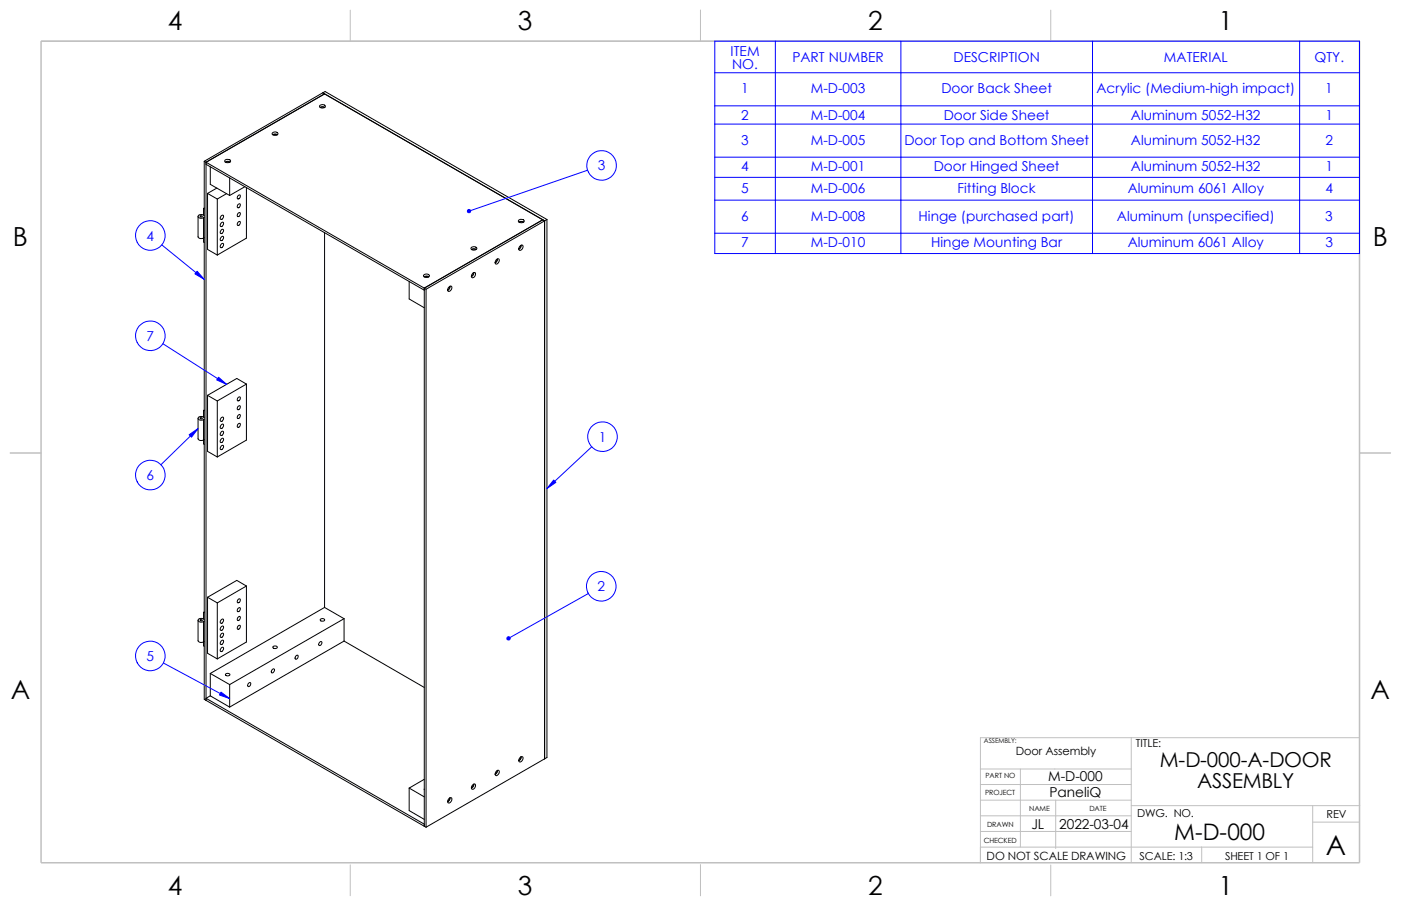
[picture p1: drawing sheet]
<svg xmlns="http://www.w3.org/2000/svg" width="432mm" height="279mm" viewBox="0 0 432 279" stroke-linecap="round" stroke-linejoin="round" font-family="sans-serif">
<g fill="none" stroke="#c0c0c0" stroke-width=".31">
<path d="M12.7 12.7h406.3M107.9 3.1v9.6M215.9 3.1v9.6M323.8 3.1v9.6M3.1 139.7h9.6M419.1 139.7h9.5M302.2 237.2h46.5M314.5 237.2v24M348.7 227.5v38.6M419 227.5h-116.8v38.6M302.2 246.8h46.5M302.2 241.9h46.5"/>
<path d="M302.2 256.4h46.5M302.2 251.6h46.5M325.4 246.8v14.9M348.7 248.5h70.4M404.6 253.5h14.4M404.6 248.5v17.6M107.9 266.7v9.5M215.9 266.7v9.5M302.2 261.2h102.4M323.8 266.7v9.6M370.4 261.2v4.9"/>
</g>
<path d="M12.7 12.7h406.3v253.4h-406.3z" fill="none" stroke="#c0c0c0" stroke-width=".47"/>
<g fill="none" stroke="#000" stroke-width=".31">
<path d="M98.6 32.5l.8-.2 .8 .3a.92 .92 0 0 1-.8 .7 .92 .92 0 0 1-.9-.6zM98.6 33.1l.8-.2 .7 .2M98.8 33.2l.6-.2 .6 .2M99.5 28.6l.5 .4-36.5 21M99.5 28.6l-36.6 21.1M99.5 28.6l68.4 39.5M99.5 28.6l.7-.4 68.4 39.5M62.9 49.7v165.9l.6 .4M62.9 49.7l.6 .3M63.5 50v166M63.5 50.7l67.3 38.8M63.5 50l67.3 38.9"/>
<path d="M64 59.6v17.3l3 1.8M64 59.6l3 1.8M64.8 51.4v5.5l6 3.4M66.8 58l-2.8 1.6M69.3 49.4a.99 .99 0 0 1 1.7 .4 1.06 1.06 0 0 1-1.7-.2zM69.4 50l.8-.3 .7 .3M69.6 50.1l.5-.2 .6 .2M69.8 59.7l-2.8 1.7M70.8 54.9v5.4M75.5 57.6l-4.7 2.7M75.9 57.9v15.5l-8.9 5.3M84 41a.94 .94 0 0 1 1-.3 .94 .94 0 0 1 .6 .7 1.07 1.07 0 0 1-1.7-.3z"/>
<path d="M84 41.5l.8-.2 .7 .2M84.2 41.6l.6-.2 .5 .2M61 66.8v6.2a1.2 1.2 0 0 0 1.9 .3M61.8 66.6v.3M62.7 64.3v2M62.7 67.1v7.5l.2 .2M62.7 64.3l.2 .1M62.7 66.3l.2 .2M62.7 66.3l-.3-.1a1.01 1.01 0 0 0-1.4 .7l.8 .4 .9-.2M62.9 64.1l-.2 .2M62.9 67l-.2 .1M67 61.4v17.3"/>
<path d="M68.2 75.3l.4-.2a.69 .69 0 0 1 .2 .8 .69 .69 0 0 1-.9 .3zM68.2 73.1l.4-.2a.71 .71 0 0 1 .1 .8 .71 .71 0 0 1-.8 .4zM68.2 70.9l.4-.2a.69 .69 0 0 1 .2 .9 .69 .69 0 0 1-.9 .3zM68.2 68.7l.4-.2a.71 .71 0 0 1 .2 .9 .71 .71 0 0 1-.9 .3zM68.2 66.5l.4-.2a.69 .69 0 0 1 .2 .9 .69 .69 0 0 1-.9 .3zM73.4 68.5l.4-.2a.64 .64 0 0 1 .1 .8 .64 .64 0 0 1-.7 .3zM73.4 65.7l.4-.2a.66 .66 0 0 1 .2 .9 .66 .66 0 0 1-.8 .3zM73.4 63l.4-.2a.64 .64 0 0 1 .2 .9 .64 .64 0 0 1-.8 .2zM73.4 60.3l.4-.2a.64 .64 0 0 1 .2 .8 .64 .64 0 0 1-.8 .3zM100 71.8v115.5M145.2 76.3a.99 .99 0 0 1 1.7 .5 1.03 1.03 0 0 1-1.7-.3zM145.3 76.9l.5-.2 1 .2"/>
<path d="M145.5 77l.3-.2 .8 .2M153.2 79.9l-.6 1M153.3 79.8l-.1 .6-.6 .7M159.9 67.9a.99 .99 0 0 1 1.6 .4 1.06 1.06 0 0 1-1.7-.2zM159.9 68.5l.5-.2 1 .2M160.1 68.6l.6-.2 .5 .2M160.3 75.9l.4-.3a.87 .87 0 0 1 .5 1 .87 .87 0 0 1-.9 .6l-.4-.4zM160.5 75.7l-.1 .6-.5 .4M160.7 75.6l-.3 .9-.5 .4M167.9 68.1l-.6-.3-36.5 21.1M167.9 68.1l-36.6 21.1M167.9 68.1v165.9"/>
<path d="M168.6 67.7v165.9l-.7 .4M168.6 67.7l-.7 .4M126.1 86.8v5.4l4.7 2.7M130.6 84.8a.92 .92 0 0 1 1-.3 .92 .92 0 0 1 .7 .7 1.07 1.07 0 0 1-1.8-.2zM130.7 85.3l.8-.2 .7 .2M130.8 88.9v165.9M130.8 88.9l.5 .3M130.9 85.4l.5-.1 .6 .1M131.3 89.2v165.9M138.6 88.3l-.2 .6-.4 .5M138.6 88.3l.2-.1a.87 .87 0 0 1 .5 1 .87 .87 0 0 1-1 .7l-.3-.5zM138.7 88.3l-.1 .5-.6 .7"/>
<path d="M145.9 84.1l-.1 .6-.5 .4M145.9 84.1l.2-.1a.89 .89 0 0 1 .4 1 .89 .89 0 0 1-.8 .7l-.4-.5zM146 84l-.2 .9-.5 .4M153 80.1l.4-.3a.87 .87 0 0 1 .5 1 .87 .87 0 0 1-.9 .6l-.4-.4zM75.9 118.4l-2.9-1.7-9 5.2M75.9 118.4l-8.9 5.3M75.9 118.4v17.3l-8.9 5.2M61 129v6.3a1.2 1.2 0 0 0 1.9 .3M61.8 128.9v.3M62.7 126.6l.2 .1M62.7 126.6v2M62.7 129.4v7.5l.2 .1"/>
<path d="M62.7 128.6l.2 .1M62.7 128.6l-.3-.1a1.01 1.01 0 0 0-1.4 .7l.8 .4 .9-.2M62.9 126.4l-.2 .2M62.9 129.3l-.2 .1M64 121.9l3 1.8M64 121.9v17.3l3 1.7M67 123.7v17.2M68.2 137.5l.4-.2a.69 .69 0 0 1 .2 .9 .69 .69 0 0 1-.9 .3zM68.2 135.4l.4-.3a.71 .71 0 0 1 .1 .9 .71 .71 0 0 1-.8 .4zM68.2 133.2l.4-.2a.69 .69 0 0 1 .2 .9 .69 .69 0 0 1-.9 .3zM68.2 131l.4-.2a.71 .71 0 0 1 .2 .9 .71 .71 0 0 1-.9 .3zM68.2 128.8l.4-.2a.69 .69 0 0 1 .2 .9 .69 .69 0 0 1-.9 .3z"/>
<path d="M73.4 130.8l.4-.2a.64 .64 0 0 1 .2 .8 .64 .64 0 0 1-.8 .3zM73.4 128.1l.4-.3a.66 .66 0 0 1 .2 .8 .66 .66 0 0 1-.8 .3zM73.4 125.3l.4-.2a.66 .66 0 0 1 .2 .8 .66 .66 0 0 1-.8 .3zM73.4 122.6l.4-.2a.64 .64 0 0 1 .2 .8 .64 .64 0 0 1-.8 .3zM61 191.3v6.3a1.23 1.23 0 0 0 1.9 .2M61.8 191.1v.3M62.7 188.8v2.1M62.7 191.7v7.5l.2 .1M62.7 188.8l.2 .2M62.7 190.9l.2 .1M62.7 190.9l-.3-.1a1.01 1.01 0 0 0-1.4 .6l.8 .5 .9-.2M62.9 188.7l-.2 .1"/>
<path d="M62.9 191.6l-.2 .1M64 184.2v17.3l3 1.7M64 184.2l3 1.7M67 185.9v17.3M68.2 199.8l.4-.2a.69 .69 0 0 1 .2 .9 .69 .69 0 0 1-.9 .3zM68.2 197.7l.4-.3a.71 .71 0 0 1 .2 .9 .71 .71 0 0 1-.9 .3zM68.2 195.5l.4-.3a.69 .69 0 0 1 .2 .9 .69 .69 0 0 1-.9 .3zM68.2 193.3l.4-.3a.71 .71 0 0 1 .2 .9 .71 .71 0 0 1-.9 .4zM68.2 191.1l.4-.2a.69 .69 0 0 1 .2 .9 .69 .69 0 0 1-.9 .3zM73.4 193l.4-.2a.64 .64 0 0 1 .2 .9 .64 .64 0 0 1-.8 .2zM73.4 190.3l.4-.2a.66 .66 0 0 1 .2 .8 .66 .66 0 0 1-.8 .3zM73.4 187.6l.4-.2a.66 .66 0 0 1 .2 .8 .66 .66 0 0 1-.8 .3z"/>
<path d="M73.4 184.9l.4-.2a.64 .64 0 0 1 .2 .8 .64 .64 0 0 1-.8 .3zM75.9 180.7v17.3l-8.9 5.2M75.9 180.7l-8.9 5.2M75.9 180.7l-2.9-1.7-9 5.2M84.1 199.4a.73 .73 0 0 1 .8-.2 .73 .73 0 0 1 .5 .6 .73 .73 0 0 1-.7 .2 .73 .73 0 0 1-.6-.6zM98.6 198l.3-.2a.68 .68 0 0 1 .2 .9 .68 .68 0 0 1-.8 .3zM98.7 191a.74 .74 0 0 1 .8-.3 .74 .74 0 0 1 .5 .6 .71 .71 0 0 1-.7 .3 .71 .71 0 0 1-.6-.6zM100 187.3l6 3.5M100 187.3l-35.2 20.4M106 190.8v6.9M106 197.7l-35.2 20.4M106 190.8l-35.2 20.3"/>
<path d="M106 197.7l24.8 14.3M63.5 216l67.3 38.8M64.8 207.7l6 3.4M64.8 214.6l6 3.5M64.8 207.7v6.9M64.8 214.6l-1.3 .7 67.3 38.9M69.5 207.9a.74 .74 0 0 1 .8-.3 .74 .74 0 0 1 .5 .6 .74 .74 0 0 1-.7 .3 .74 .74 0 0 1-.6-.6zM70.8 211.1v7M76.6 210.7l.4-.2a.64 .64 0 0 1 .2 .8 .64 .64 0 0 1-.8 .3zM83.9 206.5l.4-.3a.66 .66 0 0 1 .2 .9 .66 .66 0 0 1-.8 .3zM91.2 202.3l.4-.2a.64 .64 0 0 1 .2 .8 .64 .64 0 0 1-.8 .3zM153 237.9l.4-.4a.9 .9 0 0 1 .5 1.1 .9 .9 0 0 1-.9 .6l-.4-.4z"/>
<path d="M153.2 237.7l-.6 1M153.3 237.6l-.1 .5-.6 .7M160.3 233.6l.7-.3a.91 .91 0 0 1 0 1.2 .91 .91 0 0 1-1.1 .3v-.6zM160.5 233.4l-.1 .7-.5 .3M160.7 233.3l-.3 .9-.5 .5M167.9 234l-36.6 21.1M126.1 243v7l4.7 2.7M126.1 243l4.7 2.7M130.8 243.3v.2M130.8 240.3l-4.7 2.7M130.8 254.8l.5 .3M138.3 246.3l.7-.3a.91 .91 0 0 1 .1 1.1 .91 .91 0 0 1-1.1 .3v-.5z"/>
<path d="M138.6 246.1v.4l-.6 .6M138.7 246l-.1 .5-.6 .8M145.7 242.1l.4-.3a.89 .89 0 0 1 .4 1 .89 .89 0 0 1-.8 .6l-.4-.4zM145.9 241.9l-.1 .6-.5 .4M146 241.8l-.2 .9-.5 .4"/>
<circle cx="62.1" cy="66.7" r=".26"/>
<circle cx="62.1" cy="128.9" r=".26"/>
<circle cx="62.1" cy="191.2" r=".26"/>
</g>
<g fill="none" stroke="#00f" stroke-width=".31">
<path d="M220.3 12.7h198.7v65.5h-198.7zM239 12.7v65.5M277.7 12.7v65.5M336.7 12.7v65.5M400.6 12.7v65.5M220.3 22.4h198.7M220.3 32.6h198.7M220.3 38.3h198.7M181.1 52.5l-36.5 12.6M220.3 48.5h198.7M220.3 54.7h198.7M49.9 75.5l13 10.6"/>
<path d="M220.3 61.7h198.7M220.3 71.9h198.7M50.2 106l19.6 12.5M61 132.2l-11.4 11.1M182.4 137.8l-13.8 12.9M181.3 183l-24.5 13.8M50.4 204.5l20.4 10.9"/>
<circle cx="185.4" cy="51" r="4.6"/>
<circle cx="46.3" cy="72.6" r="4.6"/>
<circle cx="46.4" cy="103.6" r="4.6"/>
<circle cx="185.7" cy="134.7" r="4.6"/>
<circle cx="46.4" cy="146.5" r="4.6"/>
<circle cx="185.3" cy="180.8" r="4.6"/>
<circle cx="46.3" cy="202.3" r="4.6"/>
</g>
<g fill="#00f" stroke="#00f" stroke-width=".31">
<path d="M170.6 148l.7 .8-2.7 1.9z"/>
<path d="M68.1 213.4l2.7 2-3.2-1.1z"/>
<path d="M58.3 134.1l2.7-1.9-2 2.6z"/>
<path d="M60.7 83.7l2.2 2.4-2.8-1.6z"/>
<path d="M67.4 116.3l2.4 2.2-3-1.3z"/>
<path d="M156.3 196.6a.52 .52 0 0 1 .8-.1 .52 .52 0 0 1 0 .8 .52 .52 0 0 1-.8-.2l.5-.2-.5 .2z" fill-rule="evenodd"/>
<path d="M144.1 64.9a.52 .52 0 0 1 .8-.2 .52 .52 0 0 1-.1 .9 .52 .52 0 0 1-.7-.3l.5-.2-.5 .2z" fill-rule="evenodd"/>
</g>
<text font-size="8.5" x="408.6" y="263.6">A</text>
<g font-size="8.1">
<text x="51.7" y="9.3">4</text>
<text x="159.6" y="9.3">3</text>
<text x="267.6" y="9.3">2</text>
<text x="375.5" y="9.3">1</text>
<text x="4" y="75.9">B</text>
<text x="423.1" y="75.9">B</text>
<text x="3.3" y="215.6">A</text>
<text x="422.4" y="215.6">A</text>
<text x="51.7" y="276">4</text>
<text x="159.6" y="276">3</text>
<text x="267.6" y="276">2</text>
<text x="375.5" y="276">1</text>
</g>
<text font-size="7" x="361.9" y="259.1">M-D-000</text>
<g font-size="6.3">
<text x="357.5" y="236.6">M-D-000-A-DOOR</text>
<text x="368.9" y="243">ASSEMBLY</text>
</g>
<g font-size="4.2" fill="#00f">
<text x="225.2" y="17.1">ITEM</text>
<text x="225.6" y="21.2">NO.</text>
<text x="244.2" y="19.2">PART NUMBER</text>
<text x="293.9" y="19.2">DESCRIPTION</text>
<text x="358.7" y="19.2">MATERIAL</text>
<text x="405.1" y="19.2">QTY.</text>
<text x="228.5" y="28.7">1</text>
<text x="249.9" y="28.7">M-D-003</text>
<text x="290.1" y="28.7">Door Back Sheet</text>
<text x="337.9" y="28.7">Acrylic (Medium-high impact)</text>
<text x="408.4" y="28.7">1</text>
<text x="228.5" y="37">2</text>
<text x="249.9" y="37">M-D-004</text>
<text x="290.9" y="37">Door Side Sheet</text>
<text x="348.5" y="37">Aluminum 5052-H32</text>
<text x="408.5" y="37">1</text>
<text x="228.5" y="44.6">3</text>
<text x="249.9" y="44.6">M-D-005</text>
<text x="278.7" y="44.6">Door Top and Bottom Sheet</text>
<text x="348.5" y="44.6">Aluminum 5052-H32</text>
<text x="408.5" y="44.6">2</text>
<text x="184.2" y="52.6">3</text>
<text x="228.5" y="52.8">4</text>
<text x="249.9" y="52.8">M-D-001</text>
<text x="287.8" y="52.8">Door Hinged Sheet</text>
<text x="348.6" y="52.8">Aluminum 5052-H32</text>
<text x="408.5" y="52.8">1</text>
<text x="228.5" y="59.4">5</text>
<text x="249.9" y="59.4">M-D-006</text>
<text x="295.1" y="59.4">Fitting Block</text>
<text x="347.6" y="59.4">Aluminum 6061 Alloy</text>
<text x="408.5" y="59.4">4</text>
<text x="228.5" y="68">6</text>
<text x="249.9" y="68">M-D-008</text>
<text x="283.1" y="68">Hinge (purchased part)</text>
<text x="344.2" y="68">Aluminum (unspecified)</text>
<text x="408.4" y="68">3</text>
<text x="45.2" y="74.2">4</text>
<text x="228.5" y="76.3">7</text>
<text x="249.9" y="76.3">M-D-010</text>
<text x="287" y="76.3">Hinge Mounting Bar</text>
<text x="347.6" y="76.3">Aluminum 6061 Alloy</text>
<text x="408.5" y="76.3">3</text>
<text x="45.2" y="105.1">7</text>
<text x="184.5" y="136.2">1</text>
<text x="45.2" y="148.1">6</text>
<text x="184.1" y="182.4">2</text>
<text x="45.2" y="203.8">5</text>
</g>
<g font-size="4.2">
<text x="323" y="240.9">M-D-000</text>
<text x="323.4" y="245.7">PaneliQ</text>
<text x="317.9" y="255.6">JL</text>
<text x="326.5" y="255.6">2022-03-04</text>
</g>
<g font-size="3.5">
<text x="313.1" y="232.8">Door Assembly</text>
<text x="304.1" y="265.3">DO NOT SCALE DRAWING</text>
</g>
<g font-size="3.4">
<text x="350.1" y="230.5">TITLE:</text>
<text x="350.4" y="252.1">DWG. NO.</text>
<text x="408.9" y="252.4">REV</text>
<text x="351.2" y="265.2">SCALE: 1:3</text>
<text x="377.6" y="265.2">SHEET 1 OF 1</text>
</g>
<g font-size="2.2">
<text x="303.6" y="245">PROJECT</text>
<text x="303.7" y="240.1">PART NO</text>
<text x="317.2" y="250">NAME</text>
<text x="335.7" y="250">DATE</text>
<text x="304.2" y="255">DRAWN</text>
<text x="303.2" y="260.1">CHECKED</text>
</g>
<text font-size="2" x="303.3" y="229.2">ASSEMBLY:</text>
</svg>
